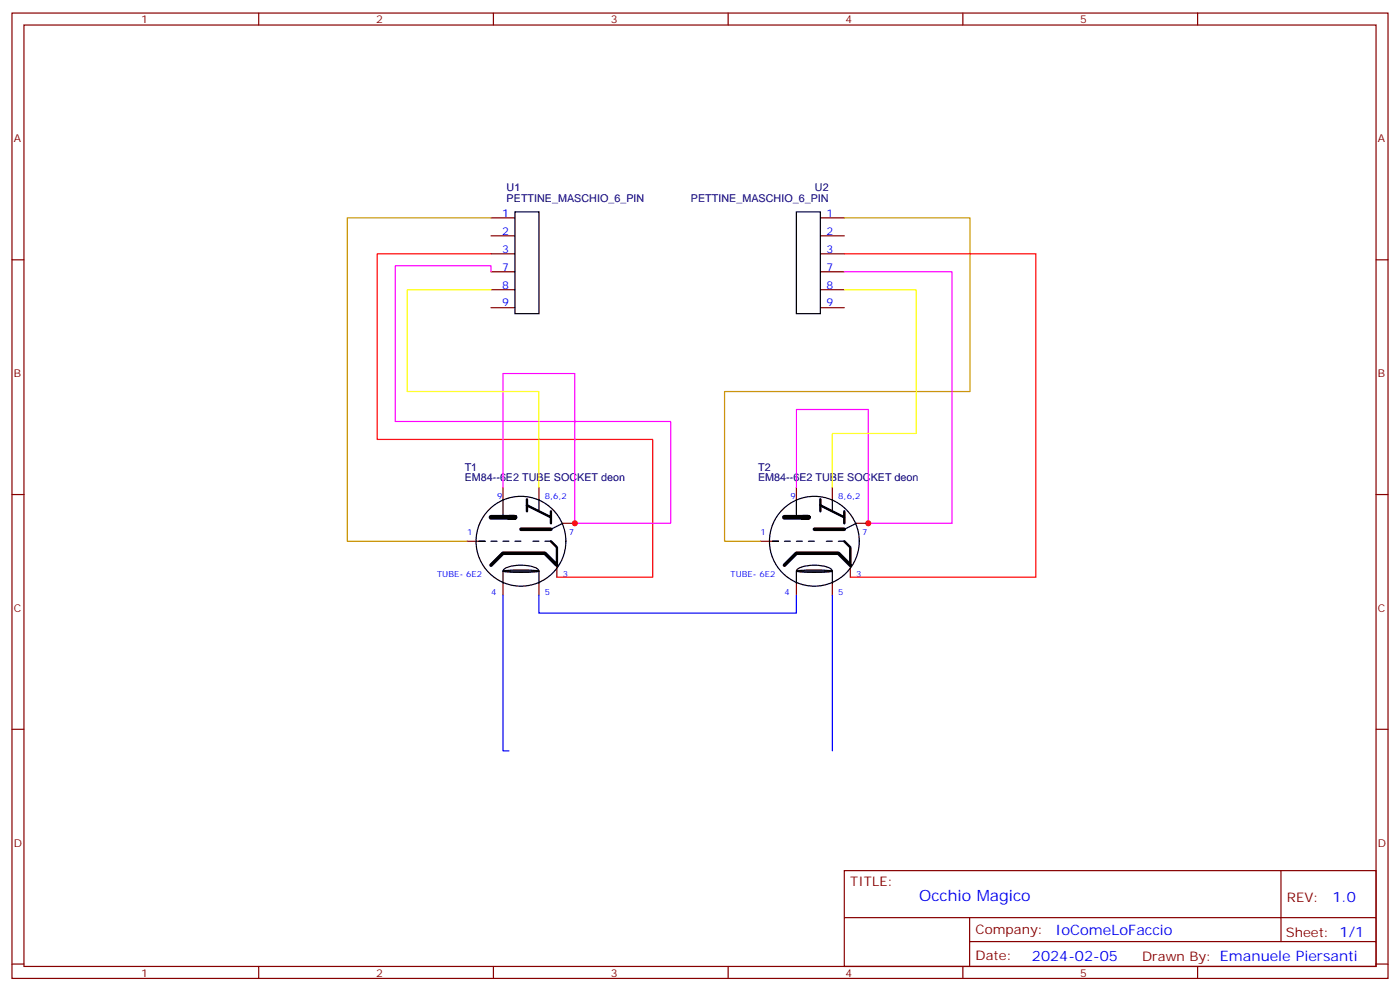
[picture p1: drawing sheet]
<svg xmlns="http://www.w3.org/2000/svg" width="412mm" height="292mm" viewBox="0 0 412 292" stroke-linecap="round" stroke-linejoin="round" font-family="sans-serif">
<g fill="none" stroke="#870000" stroke-width=".35">
<path d="M3.5 3.8h405.4v284.4h-405.4zM7.1 7.4h398.2v277.3h-398.2zM76.2 3.8v3.6M145.3 3.8v3.6M214.5 3.8v3.6M283.6 3.8v3.6M352.8 3.8v3.6M3.5 76.5h3.6M144.6 64.2h7.1M144.6 69.5h7.1M144.6 74.8h7.1M241.7 64.2h7"/>
<path d="M241.7 69.5h7M241.7 74.8h7M405.3 76.5h3.6M144.6 80h7.1M144.6 85.3h7.1M144.6 90.6h7.1M241.7 80h7M241.7 85.3h7M241.7 90.6h7M3.5 145.7h3.6M137.6 159.4h3.5M148.2 143.5v3.6"/>
<path d="M158.7 143.5v3.6M165.8 154.1h3.5M224 159.4h3.5M234.6 143.5v3.6M245.2 143.5v3.6M252.2 154.1h3.6M405.3 145.7h3.6M148.2 171.8v3.5M158.7 171.8v3.5M164 166.5v3.5M234.6 171.8v3.5M245.2 171.8v3.5"/>
<path d="M250.5 166.5v3.5M3.5 214.8h3.6M405.3 214.8h3.6M248.7 256.4h156.6v28.3h-156.6zM377.3 256.5v20.8M248.7 270.3h156.5M285.6 277.3h119.6M285.6 270.3v14.1M3.5 284h3.6M76.2 284.7v3.5M145.3 284.7v3.5M214.5 284.7v3.5"/>
<path d="M283.6 284.7v3.5M352.8 284.7v3.5M405.3 284h3.6"/>
</g>
<g fill="none" stroke="#000" stroke-width=".35">
<path d="M151.7 62.4h7v30h-7zM234.6 62.4h7.1v30h-7.1zM141.1 159.4h1.8h-1.8M144.6 159.4h1.8M148.2 147.1v5.3M148.2 159.4h1.7M151.7 159.4h1.8M157 159.4h1.7M158.7 147.1v3.5M160.5 159.4h1.8M165.8 154.1l-3.5 1.8M227.5 159.4h1.8h-1.8"/>
<path d="M231.1 159.4h1.7M234.6 159.4h1.8M234.6 147.1v5.3M238.1 159.4h1.8M243.4 159.4h1.8M245.2 147.1v3.5M246.9 159.4h1.8M252.2 154.1l-3.5 1.8M148.2 168.2a39.9 39.9 0 0 1 10.5 0 39.9 39.9 0 0 1-10.5 0zM148.2 168.2v3.6M148.6 167.6a11.6 11.6 0 0 1 9.7 0l.4 .6h-10.5zM158.7 168.2v3.6"/>
<path d="M234.6 168.2a39.9 39.9 0 0 1 10.6 0 39.9 39.9 0 0 1-10.6 0zM234.6 168.2v3.6M235 167.6a11.6 11.6 0 0 1 9.8 0l.4 .6h-10.6zM245.2 168.2v3.6"/>
<circle cx="153.5" cy="159.4" r="13.2"/>
<circle cx="239.9" cy="159.4" r="13.2"/>
</g>
<path d="M144.6 152.4h7.1h-1.8M231.1 152.4h7h-1.7" fill="none" stroke="#000" stroke-width="1.4"/>
<path d="M155.2 148.8l7.1 3.6v-1.8M155.2 147.1v3.5M162.3 159.4l1.7 1.8v5.3l-1.7-1.8M162.3 152.4v1.7M241.7 148.8l7 3.6v-1.8M241.7 147.1v3.5M248.7 159.4l1.8 1.8v5.3l-1.8-1.8M248.7 152.4v1.7" fill="none" stroke="#000" stroke-width=".71"/>
<path d="M153.5 155.9h8.8M239.9 155.9h8.8M144.6 166.5l3.6-3.6h12.3l3.5 3.6M231.1 166.5l3.5-3.6h12.3l3.6 3.6" fill="none" stroke="#000" stroke-width="1.1"/>
<path d="M144.6 64.2h-42.3v95.2h35.3M248.7 64.2h37.1v51.1h-72.4v44.1h10.6" fill="none" stroke="#c90" stroke-width=".35"/>
<path d="M144.6 74.8h-33.5v54.6h81.2v40.6h-28.3M248.7 74.8h56.5v95.2h-54.7" fill="none" stroke="#f00" stroke-width=".35"/>
<path d="M148.2 175.3v45.9h1.7M158.7 175.3v5.3h75.9v-5.3M245.2 175.3v45.9" fill="none" stroke="#00f" stroke-width=".35"/>
<path d="M144.6 80v-1.7h-28.2v45.8h81.2v30h-28.3v-44.1h-21.1v33.5M248.7 80h31.8v74.1h-24.7v-33.5h-21.2v22.9" fill="none" stroke="#f0f" stroke-width=".35"/>
<path d="M144.6 85.3h-24.7v30h38.8v28.2M248.7 85.3h21.2v42.4h-24.7v15.8" fill="none" stroke="#ff0" stroke-width=".35"/>
<g fill="#c00">
<circle cx="255.8" cy="154.1" r=".88"/>
<circle cx="169.3" cy="154.1" r=".88"/>
</g>
<text font-size="4.6" fill="#00f" x="270.8" y="265.5">Occhio Magico</text>
<g font-size="4.2" fill="#00f">
<text x="392.5" y="265.7">1.0</text>
<text x="310.9" y="275.3">IoComeLoFaccio</text>
<text x="304" y="283.1">2024-02-05</text>
</g>
<g font-size="3.9" fill="#800">
<text x="250.5" y="261">TITLE:</text>
<text x="379.1" y="265.7">REV:</text>
<text x="287.4" y="275.2">Company:</text>
<text x="378.7" y="275.8">Sheet: 1/1</text>
<text x="287.4" y="282.9">Date:</text>
<text x="336.4" y="283">Drawn By: Emanuele Piersanti</text>
</g>
<g font-size="3.2" fill="#800">
<text x="41.6" y="6.8">1</text>
<text x="110.8" y="6.8">2</text>
<text x="179.9" y="6.8">3</text>
<text x="249.1" y="6.8">4</text>
<text x="318.2" y="6.8">5</text>
<text x="4.1" y="41.9">A</text>
<text x="405.9" y="41.9">A</text>
<text x="4.1" y="111.1">B</text>
<text x="405.9" y="111.1">B</text>
<text x="4.1" y="180.2">C</text>
<text x="405.9" y="180.2">C</text>
<text x="4.1" y="249.4">D</text>
<text x="405.9" y="249.4">D</text>
<text x="41.6" y="287.7">1</text>
<text x="110.8" y="287.7">2</text>
<text x="179.9" y="287.7">3</text>
<text x="249.1" y="287.7">4</text>
<text x="318.2" y="287.7">5</text>
</g>
<g font-size="3.2" fill="#000080">
<text x="149.2" y="59.4">PETTINE_MASCHIO_6_PIN</text>
<text x="149.2" y="56.3">U1</text>
<text x="203.5" y="59.4">PETTINE_MASCHIO_6_PIN</text>
<text x="240.1" y="56.3">U2</text>
<text x="136.9" y="141.8">EM84--6E2 TUBE SOCKET deon</text>
<text x="136.9" y="138.6">T1</text>
<text x="223.3" y="141.8">EM84--6E2 TUBE SOCKET deon</text>
<text x="223.3" y="138.6">T2</text>
</g>
<g font-size="3.2" fill="#00f">
<text x="147.9" y="63.8">1</text>
<text x="243.4" y="63.8">1</text>
<text x="147.9" y="69.1">2</text>
<text x="243.4" y="69.1">2</text>
<text x="147.9" y="74.4">3</text>
<text x="243.4" y="74.4">3</text>
<text x="147.9" y="79.7">7</text>
<text x="243.4" y="79.7">7</text>
<text x="147.9" y="85">8</text>
<text x="243.4" y="85">8</text>
<text x="147.9" y="90.3">9</text>
<text x="243.4" y="90.3">9</text>
</g>
<g font-size="2.5" fill="#00f">
<text x="146.4" y="147.1">9</text>
<text x="160.5" y="147.1">8,6,2</text>
<text x="232.8" y="147.1">9</text>
<text x="246.9" y="147.1">8,6,2</text>
<text x="137.6" y="157.7">1</text>
<text x="167.6" y="157.7">7</text>
<text x="224" y="157.7">1</text>
<text x="254" y="157.7">7</text>
<text x="128.8" y="170">TUBE- 6E2</text>
<text x="165.8" y="170">3</text>
<text x="215.2" y="170">TUBE- 6E2</text>
<text x="252.2" y="170">3</text>
<text x="144.6" y="175.3">4</text>
<text x="160.5" y="175.3">5</text>
<text x="231.1" y="175.3">4</text>
<text x="246.9" y="175.3">5</text>
</g>
</svg>
